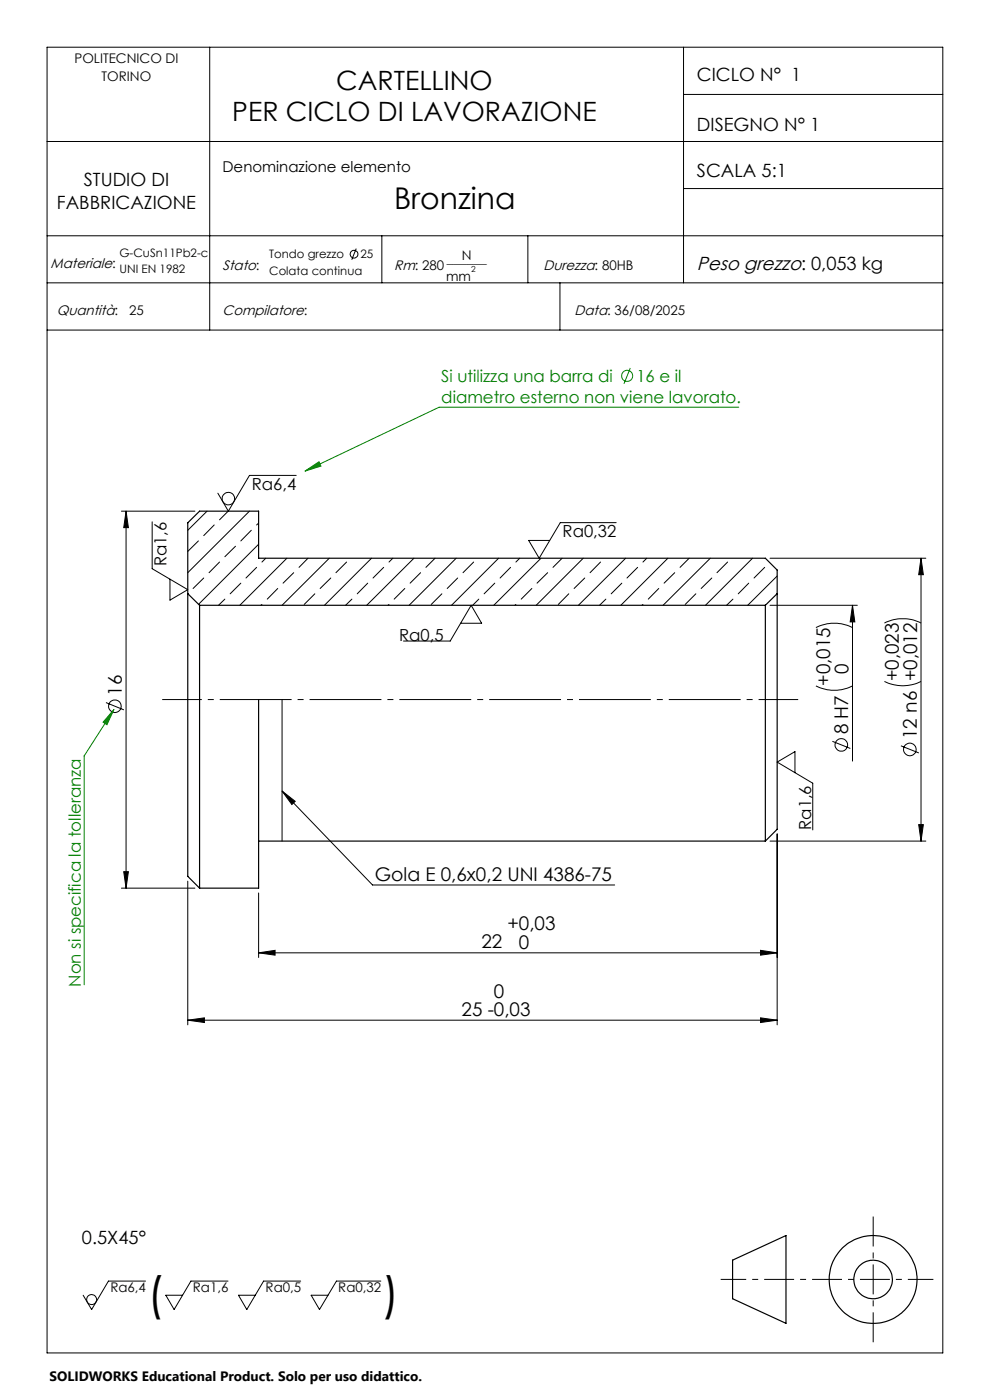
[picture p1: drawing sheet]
<svg xmlns="http://www.w3.org/2000/svg" width="210mm" height="297mm" viewBox="0 0 210 297" stroke-linecap="round" stroke-linejoin="round" font-family="sans-serif">
<g fill="none" stroke="#000" stroke-width=".21">
<path d="M10 10h190v277h-190zM44.5 10v60M145 10v50M10 30h190M145 20h55M10 50h190M75.6 52.7l-1 2.4M81 50v10M112 50v10M145 40h55M10 60h190M10 70h190"/>
<path d="M118.8 60v10M25.8 108.4h15.5M26.7 108.4l.5 3.5h-1zM26.7 108.4v80M32.3 110.7v9.9l7.5 4.5-3.7 2.2v-4.4M42.1 114.8l-2.3 2.2M43.9 108.4l-4.1 4.1M45.4 111.4l-2.2 2.2M46.2 104.6l2.2 3.8M46.6 119.2l-2.3 2.3M48.4 108.4l-1.8 1.9M50 115.9l-2.3 2.2"/>
<path d="M52.9 108.4l-13.1 13.1M53.3 112.5l-2.2 2.3M54.9 115.5l-12.8 12.7M54.9 111l-.5 .4M56.4 118.4l-.8 .8M60.9 118.4l-10 10M62.8 100.9h-9.9l-4.5 7.5M65.3 118.4l-1.9 2M69.8 118.4l-10 10M73.5 119.2l-2.2 2.3M78.8 118.4l-10 10M83.3 118.4l-.8 .8"/>
<path d="M87.8 118.4l-10 10M92.3 118.4l-2 2M96.8 118.4l-10 10M100.5 119.2l-2.3 2.3M105.8 118.4l-10 10M110.2 118.4l-.8 .8M114.8 118.4l-10.1 10M119.2 118.4l-1.9 2M123.7 118.4l-10 10M127.4 119.2l-2.2 2.3M130.7 110.9h-11.8l-4.5 7.5-2.3-3.8h4.5M132.7 118.4l-10 10"/>
<path d="M137.2 118.4l-.8 .8M141.7 118.4l-10 10M146.2 118.4l-1.9 2M150.7 118.4l-10 10M154.3 119.2l-2.2 2.3M159.6 118.4l-10 10M163.3 118.4h33.1M195.4 118.4l.5 3.5h-1zM195.4 118.4v60M43.2 122.6l-2.2 2.2M47.7 127.1l-1.3 1.3M51.1 123.7l-2.3 2.3"/>
<path d="M54.4 120.4l-2.2 2.2M55.6 128.2l-.2 .2M58.9 124.8l-2.2 2.3M62.3 121.5l-2.3 2.2M66.8 126l-2.3 2.2M70.2 122.6l-2.3 2.2M74.6 127.1l-1.3 1.3M78 123.7l-2.2 2.3M81.4 120.4l-2.3 2.2M82.5 128.2l-.2 .2M85.9 124.8l-2.3 2.3M89.2 121.5l-2.2 2.2"/>
<path d="M93.7 126l-2.2 2.2M97.1 122.6l-2.2 2.2M97.7 132.2h4.5l-2.3-3.8-4.4 7.6h-9.9M101.6 127.1l-1.3 1.3M105 123.7l-2.3 2.3M108.3 120.4l-2.2 2.2M109.4 128.2l-.2 .2M112.8 124.8l-2.2 2.3M116.2 121.5l-2.3 2.2M120.6 126l-2.2 2.2M124 122.6l-2.2 2.2M128.5 127.1l-1.3 1.3"/>
<path d="M131.9 123.7l-2.3 2.3M135.3 120.4l-2.3 2.2M136.4 128.2l-.2 .2M139.7 124.8l-2.2 2.3M143.1 121.5l-2.2 2.2M147.6 126l-2.3 2.2M151 122.6l-2.3 2.2M155.5 127.1l-1.4 1.3M158.8 123.7l-2.2 2.3M162.2 120.4l-2.3 2.2M163.3 128.4h18.6M164.9 122.2l-6.3 6.2"/>
<path d="M173.1 133.1a8.6 8.6 0 0 1 7.7 0M180.8 128.4l.5 3.5h-1zM180.8 128.4v33.1M187.6 132.2a8.6 8.6 0 0 1 7.8 0M22.5 149l3.8 1.6M59.8 148.4v30M173.1 145.5a8.6 8.6 0 0 0 7.7 0M176.6 157.3l3.8 1.5M187.6 144.6a8.6 8.6 0 0 0 7.8 0M191.1 158.2l3.8 1.5M59.8 167.8l2.8 2.2-.7 .7zM59.8 167.8l19.2 19.9h51.4"/>
<path d="M163.3 178.4h33.1M164.9 176.9v40.5M168.6 163.9v-4.4l-3.7 2.2 7.5 4.5v9.9M194.9 174.9h1l-.5 3.5zM25.8 188.4h15.5M26.2 184.9h1l-.5 3.5zM39.8 186.9v30.5M54.9 189.4v13.7M39.8 216.4l3.6-.5v1zM39.8 216.4h125.1M54.9 202.1l3.4-.5v1zM54.9 202.1h110"/>
<path d="M161.3 201.6l3.6 .5-3.6 .5zM161.3 215.9l3.6 .5-3.6 .5zM30.9 271.8h-7.9l-3.6 6-1.8-3M48.4 271.8h-7.9l-3.6 6-1.7-3h3.5M63.8 271.8h-7.9l-3.5 6-1.8-3h3.6M80.8 271.8h-9.4l-3.6 6-1.8-3h3.6"/>
<circle cx="75.1" cy="53.9" r=".82"/>
<circle cx="48.4" cy="105.8" r="1.33"/>
<circle cx="24.4" cy="149.8" r="1.34"/>
<circle cx="178.5" cy="158" r="1.32"/>
<circle cx="193" cy="159" r="1.34"/>
<circle cx="19.4" cy="275.7" r="1.06"/>
</g>
<g fill="none" stroke="#000" stroke-width=".25">
<path d="M39.8 125.9v60l2.5 2.5M39.8 125.9v-15l2.5-2.5h12.6v10h107.4l2.6 2.5v5M39.8 125.9l2.5 2.5M42.3 128.4v60M42.3 128.4h120M162.3 128.4v50M164.9 125.9v50l-2.6 2.5M164.9 125.9l-2.6 2.5M54.9 148.4v40h-12.6M54.9 178.4h107.4M155.4 267.3l11.3-5.2v18.6l-11.3-5.2z"/>
<circle cx="185.2" cy="271.4" r="4.1"/>
<circle cx="185.2" cy="271.4" r="9.3"/>
</g>
<g fill="none" stroke="#008000" stroke-width=".21">
<path d="M133.7 78.1l-1.3 3.3M64.7 99.9l3-1.9 .4 .9zM156.7 86.4h-63.6l-28.4 13.5M24.2 150.5l-1.5 3.2-.8-.5zM24.2 150.5l-6.3 9.9v48.5"/>
<circle cx="133" cy="79.7" r="1.18"/>
</g>
<path d="M34.4 148.4h134.9" fill="none" stroke="#000" stroke-width=".21" stroke-dasharray="15.2 1.3 1.3 1.3" stroke-dashoffset="6.8" stroke-linecap="butt"/>
<path d="M152.9 271.4h45.1" fill="none" stroke="#000" stroke-width=".21" stroke-dasharray="6.3 1.3 1.3 1.3" stroke-dashoffset=".9" stroke-linecap="butt"/>
<path d="M185.2 257.4v28.1" fill="none" stroke="#000" stroke-width=".21" stroke-dasharray="6.3 1.3 1.3 1.3" stroke-dashoffset="-.7" stroke-linecap="butt"/>
<g fill="#000">
<path d="M26.7 108.4l.5 3.5h-1zM26.2 184.9h1l-.5 3.5zM180.8 128.4l.5 3.5h-1zM195.4 118.4l.5 3.5h-1zM194.9 174.9h1l-.5 3.5z"/>
<path d="M54.9 202.1l3.4-.5v1zM161.3 201.6l3.6 .5-3.6 .5zM39.8 216.4l3.6-.5v1zM161.3 215.9l3.6 .5-3.6 .5zM59.8 167.8l2.8 2.2-.7 .7z"/>
</g>
<g fill="#008000">
<path d="M64.7 99.9l3-1.9 .4 .9z"/>
<path d="M24.2 150.5l-1.5 3.2-.8-.5z"/>
</g>
<g font-size="9.9">
<text x="31.2" y="277.8">(</text>
<text x="81.2" y="277.8">)</text>
</g>
<text font-size="6.3" x="83.6" y="44.4">Bronzina</text>
<g font-size="5.6">
<text x="71.3" y="19.1">CARTELLINO</text>
<text x="49.3" y="25.7">PER CICLO DI LAVORAZIONE</text>
</g>
<g font-size="4">
<text x="147.8" y="57.2">Peso grezzo: 0,053 kg</text>
<text x="180" y="143.1" transform="rotate(-90 180 143.1)">0</text>
<text x="25.9" y="147.6" transform="rotate(-90 25.9 147.6)">16</text>
<text x="176.1" y="145.5" transform="rotate(-90 176.1 145.5)">+0,015</text>
<text x="190.6" y="144.5" transform="rotate(-90 190.6 144.5)">+0,023</text>
<text x="179.9" y="155.8" transform="rotate(-90 179.9 155.8)">8 H7</text>
<text x="194.5" y="156.8" transform="rotate(-90 194.5 156.8)">12 n6 +0,012</text>
<text x="79.5" y="186.8">Gola E 0,6x0,2 UNI 4386-75</text>
<text x="107.7" y="197.4">+0,03</text>
<text x="102.1" y="201.2">22</text>
<text x="110.1" y="201.2">0</text>
<text x="97.9" y="215.5">25 -0,03</text>
<text x="104.8" y="211.7">0</text>
</g>
<g font-size="3.9">
<text x="147.8" y="17.1">CICLO N° 1</text>
<text x="147.8" y="27.8">DISEGNO N° 1</text>
<text x="17.8" y="39.5">STUDIO DI</text>
<text x="147.8" y="37.6">SCALA 5:1</text>
<text x="12.1" y="44.4">FABBRICAZIONE</text>
<text x="17.4" y="264">0.5X45°</text>
</g>
<g font-size="3.5" fill="#008000">
<text x="93.6" y="81.1">Si utilizza una barra di</text>
<text x="135" y="81.1">16 e il</text>
<text x="93.6" y="85.6">diametro esterno non viene lavorato.</text>
<text x="17.1" y="209.3" transform="rotate(-90 17.1 209.3)">Non si specifica la tolleranza</text>
</g>
<g font-size="3.5">
<text x="53.4" y="103.9">Ra6,4</text>
<text x="119.3" y="113.9">Ra0,32</text>
<text x="35.3" y="120.1" transform="rotate(-90 35.3 120.1)">Ra1,6</text>
<text x="84.6" y="136">Ra0,5</text>
<text x="172" y="176" transform="rotate(-90 172 176)">Ra1,6</text>
</g>
<text font-size="3.2" x="47.2" y="36.5">Denominazione elemento</text>
<g font-size="2.9">
<text x="10.7" y="56.8">Materiale:</text>
<text x="47.2" y="57.2">Stato:</text>
<text x="83.6" y="57.2">Rm: 280</text>
<text x="115.3" y="57.2">Durezza: 80HB</text>
<text x="12.1" y="66.9">Quantità:</text>
<text x="47.2" y="66.9">Compilatore:</text>
<text x="121.9" y="66.9">Data: 36/08/2025</text>
<text x="10.5" y="292.9">SOLIDWORKS Educational Product. Solo per uso didattico.</text>
</g>
<g font-size="2.8">
<text x="15.8" y="13.3">POLITECNICO DI</text>
<text x="21.6" y="17.1">TORINO</text>
<text x="94.6" y="59.6">mm</text>
<text x="94.8" y="55.8">______</text>
<text x="98" y="55.1">N</text>
<text x="27.4" y="66.9">25</text>
<text x="23.4" y="274.2">Ra6,4</text>
<text x="40.9" y="274.2">Ra1,6</text>
<text x="56.3" y="274.2">Ra0,5</text>
<text x="71.8" y="274.2">Ra0,32</text>
</g>
<g font-size="2.5">
<text x="25.3" y="54.5">G-CuSn11Pb2-c</text>
<text x="25.3" y="58">UNI EN 1982</text>
<text x="57.1" y="58.3">Colata continua</text>
<text x="57.1" y="54.8">Tondo grezzo</text>
<text x="76.5" y="54.8">25</text>
</g>
<text font-size="1.8" x="99.9" y="57.7">2</text>
</svg>
